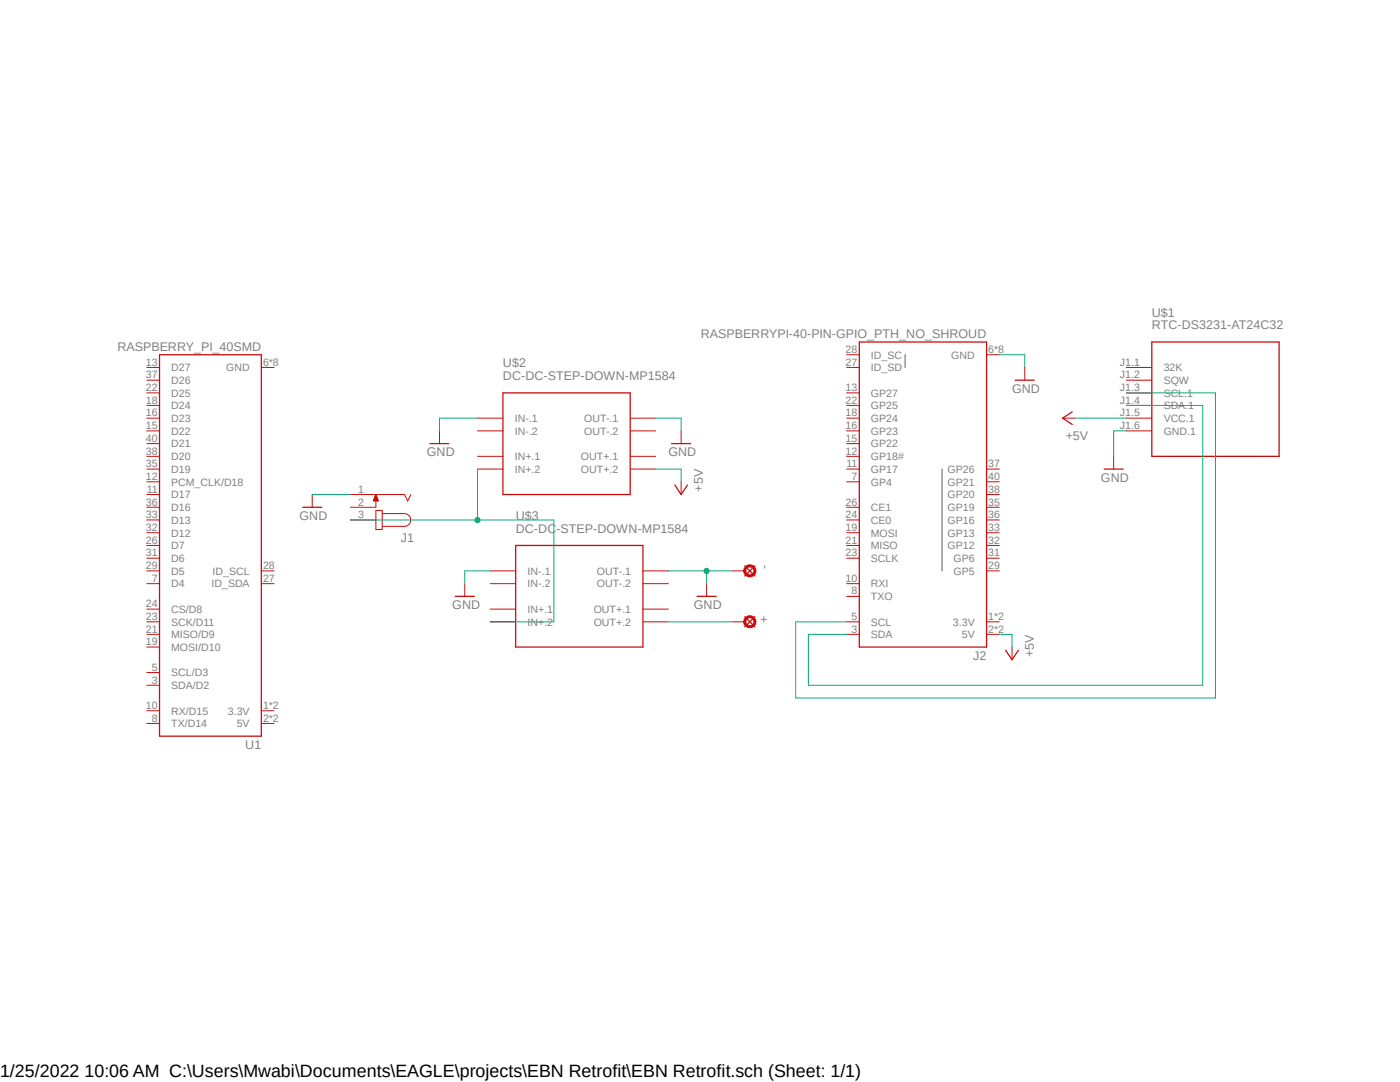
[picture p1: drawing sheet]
<?xml version="1.0" encoding="utf-8"?>
<!DOCTYPE eagle SYSTEM "eagle.dtd">
<!--
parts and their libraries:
GHIdiy-modulesRTC: Released under the Creative Commons Attribution 4.0 International License: http://creativecommons.org/licenses/by/4.0
GHIISparkFun-Connectors: Licensing: Creative Commons ShareAlike 4.0 International - https://creativecommons.org/licenses/by-sa/4.0
-->
<eagle version="9.6.2">
<drawing>
<settings>
<setting alwaysvectorfont="no"/>
<setting verticaltext="up"/>
</settings>
<grid distance="0.1" unitdist="inch" unit="inch" style="lines" multiple="1" display="no" altdistance="0.01" altunitdist="inch" altunit="inch"/>
<schematic xreflabel="%F%N/%S.%C%R" xrefpart="/%S.%C%R">
<libraries>
<library name="GHIdiy-modulesRTC">
<symbols>
<symbol name="RTC-DS3231-AT24C32">
<pin name="VCC.1" x="-17.78" y="-5.08" length="middle" direction="pwr"/>
<pin name="SDA.1" x="-17.78" y="-2.54" length="middle"/>
<pin name="SCL.1" x="-17.78" y="0" length="middle"/>
<pin name="SQW" x="-17.78" y="2.54" length="middle"/>
<pin name="32K" x="-17.78" y="5.08" length="middle"/>
<wire x1="12.7" y1="10.16" x2="12.7" y2="-12.7" width="0.254" layer="94"/>
<wire x1="12.7" y1="-12.7" x2="-12.7" y2="-12.7" width="0.254" layer="94"/>
<wire x1="-12.7" y1="-12.7" x2="-12.7" y2="10.16" width="0.254" layer="94"/>
<wire x1="-12.7" y1="10.16" x2="12.7" y2="10.16" width="0.254" layer="94"/>
<text x="-12.7" y="15.24" size="1.778" layer="95">&gt;NAME</text>
<text x="-12.7" y="12.7" size="1.778" layer="96">&gt;VALUE</text>
<pin name="GND.1" x="-17.78" y="-7.62" length="middle" direction="pwr"/>
</symbol>
</symbols>
<devicesets>
<deviceset name="RTC-DS3231-AT24C32">
<gates>
<gate name="G$1" symbol="RTC-DS3231-AT24C32" x="0" y="0"/>
</gates>
<devices>
<device name="" package="RTC-DS3231-AT24C32">
<connects>
<connect gate="G$1" pin="32K" pad="J1.1"/>
<connect gate="G$1" pin="GND.1" pad="J1.6"/>
<connect gate="G$1" pin="SCL.1" pad="J1.3"/>
<connect gate="G$1" pin="SDA.1" pad="J1.4"/>
<connect gate="G$1" pin="SQW" pad="J1.2"/>
<connect gate="G$1" pin="VCC.1" pad="J1.5"/>
</connects>
<technologies>
<technology name=""/>
</technologies>
</device>
</devices>
</deviceset>
</devicesets>
</library>
<library name="con-jack">
<symbols>
<symbol name="JACK-PLUG">
<wire x1="-5.715" y1="1.27" x2="-5.715" y2="3.81" width="0.1524" layer="94" curve="-180"/>
<wire x1="-5.715" y1="3.81" x2="-1.27" y2="3.81" width="0.1524" layer="94"/>
<wire x1="-1.27" y1="3.81" x2="-1.27" y2="1.27" width="0.1524" layer="94"/>
<wire x1="-1.27" y1="1.27" x2="-5.715" y2="1.27" width="0.1524" layer="94"/>
<wire x1="-1.27" y1="1.27" x2="-1.27" y2="0.635" width="0.1524" layer="94"/>
<wire x1="-1.27" y1="0.635" x2="0" y2="0.635" width="0.1524" layer="94"/>
<wire x1="0" y1="0.635" x2="0" y2="4.445" width="0.1524" layer="94"/>
<wire x1="0" y1="4.445" x2="-1.27" y2="4.445" width="0.1524" layer="94"/>
<wire x1="-1.27" y1="4.445" x2="-1.27" y2="3.81" width="0.1524" layer="94"/>
<wire x1="0" y1="-2.54" x2="-5.715" y2="-2.54" width="0.1524" layer="94"/>
<wire x1="-5.715" y1="-2.54" x2="-6.35" y2="-1.27" width="0.1524" layer="94"/>
<wire x1="-6.35" y1="-1.27" x2="-6.985" y2="-2.54" width="0.1524" layer="94"/>
<wire x1="0" y1="0" x2="0" y2="-2.54" width="0.1524" layer="94"/>
<text x="-7.62" y="5.08" size="1.778" layer="95">&gt;NAME</text>
<text x="-7.62" y="-5.08" size="1.778" layer="96">&gt;VALUE</text>
<pin name="3" x="5.08" y="2.54" visible="pad" length="middle" direction="pas" rot="R180"/>
<pin name="2" x="5.08" y="0" visible="pad" length="middle" direction="pas" rot="R180"/>
<pin name="1" x="5.08" y="-2.54" visible="pad" length="middle" direction="pas" rot="R180"/>
<polygon width="0.1524" layer="94">
<vertex x="0" y="-2.54"/>
<vertex x="-0.508" y="-1.27"/>
<vertex x="0.508" y="-1.27"/>
</polygon>
</symbol>
</symbols>
<devicesets>
<deviceset name="JACK-PLUG" prefix="J" uservalue="yes">
<gates>
<gate name="G$1" symbol="JACK-PLUG" x="0" y="0"/>
</gates>
<devices>
<device name="1" package="SPC4078">
<connects>
<connect gate="G$1" pin="1" pad="1"/>
<connect gate="G$1" pin="2" pad="2"/>
<connect gate="G$1" pin="3" pad="3"/>
</connects>
<package3dinstances>
<package3dinstance package3d_urn="urn:adsk.eagle:package:7494/1"/>
</package3dinstances>
<technologies>
<technology name="">
<attribute name="MF" value="" constant="no"/>
<attribute name="MPN" value="" constant="no"/>
<attribute name="OC_FARNELL" value="unknown" constant="no"/>
<attribute name="OC_NEWARK" value="unknown" constant="no"/>
<attribute name="POPULARITY" value="3" constant="no"/>
</technology>
</technologies>
</device>
<device name="0" package="SPC4077">
<connects>
<connect gate="G$1" pin="1" pad="1"/>
<connect gate="G$1" pin="2" pad="2"/>
<connect gate="G$1" pin="3" pad="3"/>
</connects>
<package3dinstances>
<package3dinstance package3d_urn="urn:adsk.eagle:package:7492/1"/>
</package3dinstances>
<technologies>
<technology name="">
<attribute name="MF" value="" constant="no"/>
<attribute name="MPN" value="" constant="no"/>
<attribute name="OC_FARNELL" value="unknown" constant="no"/>
<attribute name="OC_NEWARK" value="unknown" constant="no"/>
<attribute name="POPULARITY" value="0" constant="no"/>
</technology>
</technologies>
</device>
</devices>
</deviceset>
</devicesets>
</library>
<library name="GHIISparkFun-Connectors">
<symbols>
<symbol name="RASPBERRYPI_40_PIN_GPIO">
<wire x1="-12.7" y1="27.94" x2="12.7" y2="27.94" width="0.254" layer="94"/>
<wire x1="12.7" y1="27.94" x2="12.7" y2="-33.02" width="0.254" layer="94"/>
<wire x1="12.7" y1="-33.02" x2="-12.7" y2="-33.02" width="0.254" layer="94"/>
<wire x1="-12.7" y1="-33.02" x2="-12.7" y2="27.94" width="0.254" layer="94"/>
<pin name="3.3V" x="-15.24" y="22.86" length="short" direction="pwr"/>
<pin name="SDA" x="15.24" y="25.4" length="short" rot="R180"/>
<pin name="SCL" x="15.24" y="22.86" length="short" rot="R180"/>
<pin name="GP4" x="15.24" y="-5.08" length="short" rot="R180"/>
<pin name="GP17" x="15.24" y="-7.62" length="short" rot="R180"/>
<pin name="GP27" x="15.24" y="-22.86" length="short" rot="R180"/>
<pin name="GP22" x="15.24" y="-12.7" length="short" rot="R180"/>
<pin name="MOSI" x="15.24" y="5.08" length="short" direction="out" rot="R180"/>
<pin name="MISO" x="15.24" y="7.62" length="short" direction="in" rot="R180"/>
<pin name="SCLK" x="15.24" y="10.16" length="short" direction="out" rot="R180"/>
<pin name="CE1" x="15.24" y="0" length="short" direction="out" rot="R180"/>
<pin name="CE0" x="15.24" y="2.54" length="short" direction="out" rot="R180"/>
<pin name="GP25" x="15.24" y="-20.32" length="short" rot="R180"/>
<pin name="GP24" x="15.24" y="-17.78" length="short" rot="R180"/>
<pin name="GP23" x="15.24" y="-15.24" length="short" rot="R180"/>
<pin name="GP18#" x="15.24" y="-10.16" length="short" rot="R180"/>
<pin name="RXI" x="15.24" y="15.24" length="short" direction="in" rot="R180"/>
<pin name="TXO" x="15.24" y="17.78" length="short" direction="out" rot="R180"/>
<pin name="GND" x="-15.24" y="-30.48" length="short" direction="pwr"/>
<pin name="5V" x="-15.24" y="25.4" length="short" direction="pwr"/>
<text x="-12.7" y="28.702" size="1.778" layer="95">&gt;Name</text>
<text x="-12.7" y="-35.56" size="1.778" layer="96">&gt;Value</text>
<pin name="ID_SD" x="15.24" y="-27.94" length="short" rot="R180"/>
<pin name="ID_SC" x="15.24" y="-30.48" length="short" rot="R180"/>
<pin name="GP5" x="-15.24" y="12.7" length="short"/>
<pin name="GP6" x="-15.24" y="10.16" length="short"/>
<pin name="GP12" x="-15.24" y="7.62" length="short"/>
<pin name="GP13" x="-15.24" y="5.08" length="short"/>
<pin name="GP19" x="-15.24" y="0" length="short"/>
<pin name="GP16" x="-15.24" y="2.54" length="short"/>
<pin name="GP26" x="-15.24" y="-7.62" length="short"/>
<pin name="GP20" x="-15.24" y="-2.54" length="short"/>
<pin name="GP21" x="-15.24" y="-5.08" length="short"/>
<wire x1="-3.81" y1="12.7" x2="-3.81" y2="-7.62" width="0.254" layer="95"/>
<wire x1="3.556" y1="-27.94" x2="3.556" y2="-30.48" width="0.254" layer="95"/>
</symbol>
<symbol name="RASPBERRY_PI_HEADER-40-GROUPED">
<wire x1="-10.16" y1="38.1" x2="10.16" y2="38.1" width="0.254" layer="94"/>
<wire x1="10.16" y1="38.1" x2="10.16" y2="-38.1" width="0.254" layer="94"/>
<wire x1="10.16" y1="-38.1" x2="-10.16" y2="-38.1" width="0.254" layer="94"/>
<wire x1="-10.16" y1="-38.1" x2="-10.16" y2="38.1" width="0.254" layer="94"/>
<pin name="3.3V" x="-12.7" y="33.02" length="short"/>
<pin name="SDA/D2" x="12.7" y="27.94" length="short" rot="R180"/>
<pin name="SCL/D3" x="12.7" y="25.4" length="short" rot="R180"/>
<pin name="D4" x="12.7" y="7.62" length="short" rot="R180"/>
<pin name="GND" x="-12.7" y="-35.56" length="short"/>
<pin name="D17" x="12.7" y="-10.16" length="short" rot="R180"/>
<pin name="D27" x="12.7" y="-35.56" length="short" rot="R180"/>
<pin name="D22" x="12.7" y="-22.86" length="short" rot="R180"/>
<pin name="MOSI/D10" x="12.7" y="20.32" length="short" rot="R180"/>
<pin name="MISO/D9" x="12.7" y="17.78" length="short" rot="R180"/>
<pin name="SCK/D11" x="12.7" y="15.24" length="short" rot="R180"/>
<pin name="D5" x="12.7" y="5.08" length="short" rot="R180"/>
<pin name="D6" x="12.7" y="2.54" length="short" rot="R180"/>
<pin name="D13" x="12.7" y="-5.08" length="short" rot="R180"/>
<pin name="D19" x="12.7" y="-15.24" length="short" rot="R180"/>
<pin name="D26" x="12.7" y="-33.02" length="short" rot="R180"/>
<pin name="D21" x="12.7" y="-20.32" length="short" rot="R180"/>
<pin name="D20" x="12.7" y="-17.78" length="short" rot="R180"/>
<pin name="D16" x="12.7" y="-7.62" length="short" rot="R180"/>
<pin name="D12" x="12.7" y="-2.54" length="short" rot="R180"/>
<pin name="D7" x="12.7" y="0" length="short" rot="R180"/>
<pin name="CS/D8" x="12.7" y="12.7" length="short" rot="R180"/>
<pin name="D25" x="12.7" y="-30.48" length="short" rot="R180"/>
<pin name="D24" x="12.7" y="-27.94" length="short" rot="R180"/>
<pin name="D23" x="12.7" y="-25.4" length="short" rot="R180"/>
<pin name="PCM_CLK/D18" x="12.7" y="-12.7" length="short" rot="R180"/>
<pin name="RX/D15" x="12.7" y="33.02" length="short" rot="R180"/>
<pin name="TX/D14" x="12.7" y="35.56" length="short" rot="R180"/>
<pin name="5V" x="-12.7" y="35.56" length="short"/>
<text x="-10.16" y="38.862" size="1.778" layer="95">&gt;Name</text>
<text x="-10.16" y="-40.64" size="1.778" layer="96">&gt;Value</text>
<pin name="ID_SDA" x="-12.7" y="7.62" length="short"/>
<pin name="ID_SCL" x="-12.7" y="5.08" length="short"/>
</symbol>
</symbols>
<devicesets>
<deviceset name="RASPBERRYPI-40-PIN-GPIO" prefix="J">
<gates>
<gate name="G$1" symbol="RASPBERRYPI_40_PIN_GPIO" x="0" y="2.54"/>
</gates>
<devices>
<device name="_PTH" package="2X20_SHROUDED">
<connects>
<connect gate="G$1" pin="3.3V" pad="1 17"/>
<connect gate="G$1" pin="5V" pad="2 4"/>
<connect gate="G$1" pin="CE0" pad="24"/>
<connect gate="G$1" pin="CE1" pad="26"/>
<connect gate="G$1" pin="GND" pad="6 9 14 20 25 30 34 39"/>
<connect gate="G$1" pin="GP12" pad="32"/>
<connect gate="G$1" pin="GP13" pad="33"/>
<connect gate="G$1" pin="GP16" pad="36"/>
<connect gate="G$1" pin="GP17" pad="11"/>
<connect gate="G$1" pin="GP18#" pad="12"/>
<connect gate="G$1" pin="GP19" pad="35"/>
<connect gate="G$1" pin="GP20" pad="38"/>
<connect gate="G$1" pin="GP21" pad="40"/>
<connect gate="G$1" pin="GP22" pad="15"/>
<connect gate="G$1" pin="GP23" pad="16"/>
<connect gate="G$1" pin="GP24" pad="18"/>
<connect gate="G$1" pin="GP25" pad="22"/>
<connect gate="G$1" pin="GP26" pad="37"/>
<connect gate="G$1" pin="GP27" pad="13"/>
<connect gate="G$1" pin="GP4" pad="7"/>
<connect gate="G$1" pin="GP5" pad="29"/>
<connect gate="G$1" pin="GP6" pad="31"/>
<connect gate="G$1" pin="ID_SC" pad="28"/>
<connect gate="G$1" pin="ID_SD" pad="27"/>
<connect gate="G$1" pin="MISO" pad="21"/>
<connect gate="G$1" pin="MOSI" pad="19"/>
<connect gate="G$1" pin="RXI" pad="10"/>
<connect gate="G$1" pin="SCL" pad="5"/>
<connect gate="G$1" pin="SCLK" pad="23"/>
<connect gate="G$1" pin="SDA" pad="3"/>
<connect gate="G$1" pin="TXO" pad="8"/>
</connects>
<technologies>
<technology name="">
<attribute name="PROD_ID" value="CONN-12263" constant="no"/>
<attribute name="SF_ID" value="PRT-13054" constant="no"/>
</technology>
</technologies>
</device>
<device name="_SMT" package="2X20_SHROUDED_SMT">
<connects>
<connect gate="G$1" pin="3.3V" pad="1 17"/>
<connect gate="G$1" pin="5V" pad="2 4"/>
<connect gate="G$1" pin="CE0" pad="24"/>
<connect gate="G$1" pin="CE1" pad="26"/>
<connect gate="G$1" pin="GND" pad="6 9 14 20 25 30 34 39"/>
<connect gate="G$1" pin="GP12" pad="32"/>
<connect gate="G$1" pin="GP13" pad="33"/>
<connect gate="G$1" pin="GP16" pad="36"/>
<connect gate="G$1" pin="GP17" pad="11"/>
<connect gate="G$1" pin="GP18#" pad="12"/>
<connect gate="G$1" pin="GP19" pad="35"/>
<connect gate="G$1" pin="GP20" pad="38"/>
<connect gate="G$1" pin="GP21" pad="40"/>
<connect gate="G$1" pin="GP22" pad="15"/>
<connect gate="G$1" pin="GP23" pad="16"/>
<connect gate="G$1" pin="GP24" pad="18"/>
<connect gate="G$1" pin="GP25" pad="22"/>
<connect gate="G$1" pin="GP26" pad="37"/>
<connect gate="G$1" pin="GP27" pad="13"/>
<connect gate="G$1" pin="GP4" pad="7"/>
<connect gate="G$1" pin="GP5" pad="29"/>
<connect gate="G$1" pin="GP6" pad="31"/>
<connect gate="G$1" pin="ID_SC" pad="28"/>
<connect gate="G$1" pin="ID_SD" pad="27"/>
<connect gate="G$1" pin="MISO" pad="21"/>
<connect gate="G$1" pin="MOSI" pad="19"/>
<connect gate="G$1" pin="RXI" pad="10"/>
<connect gate="G$1" pin="SCL" pad="5"/>
<connect gate="G$1" pin="SCLK" pad="23"/>
<connect gate="G$1" pin="SDA" pad="3"/>
<connect gate="G$1" pin="TXO" pad="8"/>
</connects>
<technologies>
<technology name="">
<attribute name="PROD_ID" value="CONN-13143" constant="no"/>
</technology>
</technologies>
</device>
<device name="_PTH_NO_SHROUD" package="2X20">
<connects>
<connect gate="G$1" pin="3.3V" pad="1 17"/>
<connect gate="G$1" pin="5V" pad="2 4"/>
<connect gate="G$1" pin="CE0" pad="24"/>
<connect gate="G$1" pin="CE1" pad="26"/>
<connect gate="G$1" pin="GND" pad="6 9 14 20 25 30 34 39"/>
<connect gate="G$1" pin="GP12" pad="32"/>
<connect gate="G$1" pin="GP13" pad="33"/>
<connect gate="G$1" pin="GP16" pad="36"/>
<connect gate="G$1" pin="GP17" pad="11"/>
<connect gate="G$1" pin="GP18#" pad="12"/>
<connect gate="G$1" pin="GP19" pad="35"/>
<connect gate="G$1" pin="GP20" pad="38"/>
<connect gate="G$1" pin="GP21" pad="40"/>
<connect gate="G$1" pin="GP22" pad="15"/>
<connect gate="G$1" pin="GP23" pad="16"/>
<connect gate="G$1" pin="GP24" pad="18"/>
<connect gate="G$1" pin="GP25" pad="22"/>
<connect gate="G$1" pin="GP26" pad="37"/>
<connect gate="G$1" pin="GP27" pad="13"/>
<connect gate="G$1" pin="GP4" pad="7"/>
<connect gate="G$1" pin="GP5" pad="29"/>
<connect gate="G$1" pin="GP6" pad="31"/>
<connect gate="G$1" pin="ID_SC" pad="28"/>
<connect gate="G$1" pin="ID_SD" pad="27"/>
<connect gate="G$1" pin="MISO" pad="21"/>
<connect gate="G$1" pin="MOSI" pad="19"/>
<connect gate="G$1" pin="RXI" pad="10"/>
<connect gate="G$1" pin="SCL" pad="5"/>
<connect gate="G$1" pin="SCLK" pad="23"/>
<connect gate="G$1" pin="SDA" pad="3"/>
<connect gate="G$1" pin="TXO" pad="8"/>
</connects>
<technologies>
<technology name=""/>
</technologies>
</device>
</devices>
</deviceset>
<deviceset name="RASPBERRY_PI_40" prefix="U">
<gates>
<gate name="U1" symbol="RASPBERRY_PI_HEADER-40-GROUPED" x="0" y="0"/>
</gates>
<devices>
<device name="SMD" package="RASPBERRY_PI_SHIELD_HOLES">
<connects>
<connect gate="U1" pin="3.3V" pad="1 17"/>
<connect gate="U1" pin="5V" pad="2 4"/>
<connect gate="U1" pin="CS/D8" pad="24"/>
<connect gate="U1" pin="D12" pad="32"/>
<connect gate="U1" pin="D13" pad="33"/>
<connect gate="U1" pin="D16" pad="36"/>
<connect gate="U1" pin="D17" pad="11"/>
<connect gate="U1" pin="D19" pad="35"/>
<connect gate="U1" pin="D20" pad="38"/>
<connect gate="U1" pin="D21" pad="40"/>
<connect gate="U1" pin="D22" pad="15"/>
<connect gate="U1" pin="D23" pad="16"/>
<connect gate="U1" pin="D24" pad="18"/>
<connect gate="U1" pin="D25" pad="22"/>
<connect gate="U1" pin="D26" pad="37"/>
<connect gate="U1" pin="D27" pad="13"/>
<connect gate="U1" pin="D4" pad="7"/>
<connect gate="U1" pin="D5" pad="29"/>
<connect gate="U1" pin="D6" pad="31"/>
<connect gate="U1" pin="D7" pad="26"/>
<connect gate="U1" pin="GND" pad="6 9 14 20 25 30 34 39"/>
<connect gate="U1" pin="ID_SCL" pad="28"/>
<connect gate="U1" pin="ID_SDA" pad="27"/>
<connect gate="U1" pin="MISO/D9" pad="21"/>
<connect gate="U1" pin="MOSI/D10" pad="19"/>
<connect gate="U1" pin="PCM_CLK/D18" pad="12"/>
<connect gate="U1" pin="RX/D15" pad="10"/>
<connect gate="U1" pin="SCK/D11" pad="23"/>
<connect gate="U1" pin="SCL/D3" pad="5"/>
<connect gate="U1" pin="SDA/D2" pad="3"/>
<connect gate="U1" pin="TX/D14" pad="8"/>
</connects>
<technologies>
<technology name=""/>
</technologies>
</device>
<device name="NOHOLES" package="RASPBERRY_PI_SHIELD_NOHOLES">
<connects>
<connect gate="U1" pin="3.3V" pad="1 17"/>
<connect gate="U1" pin="5V" pad="2 4"/>
<connect gate="U1" pin="CS/D8" pad="24"/>
<connect gate="U1" pin="D12" pad="32"/>
<connect gate="U1" pin="D13" pad="33"/>
<connect gate="U1" pin="D16" pad="36"/>
<connect gate="U1" pin="D17" pad="11"/>
<connect gate="U1" pin="D19" pad="35"/>
<connect gate="U1" pin="D20" pad="38"/>
<connect gate="U1" pin="D21" pad="40"/>
<connect gate="U1" pin="D22" pad="15"/>
<connect gate="U1" pin="D23" pad="16"/>
<connect gate="U1" pin="D24" pad="18"/>
<connect gate="U1" pin="D25" pad="22"/>
<connect gate="U1" pin="D26" pad="37"/>
<connect gate="U1" pin="D27" pad="13"/>
<connect gate="U1" pin="D4" pad="7"/>
<connect gate="U1" pin="D5" pad="29"/>
<connect gate="U1" pin="D6" pad="31"/>
<connect gate="U1" pin="D7" pad="26"/>
<connect gate="U1" pin="GND" pad="6 9 14 20 25 30 34 39"/>
<connect gate="U1" pin="ID_SCL" pad="28"/>
<connect gate="U1" pin="ID_SDA" pad="27"/>
<connect gate="U1" pin="MISO/D9" pad="21"/>
<connect gate="U1" pin="MOSI/D10" pad="19"/>
<connect gate="U1" pin="PCM_CLK/D18" pad="12"/>
<connect gate="U1" pin="RX/D15" pad="10"/>
<connect gate="U1" pin="SCK/D11" pad="23"/>
<connect gate="U1" pin="SCL/D3" pad="5"/>
<connect gate="U1" pin="SDA/D2" pad="3"/>
<connect gate="U1" pin="TX/D14" pad="8"/>
</connects>
<technologies>
<technology name=""/>
</technologies>
</device>
<device name="BTM-NOHOLES" package="RASPBERRY_PI_SHIELD_BOTTOM_ENTRY_NOHOLES">
<connects>
<connect gate="U1" pin="3.3V" pad="1 17"/>
<connect gate="U1" pin="5V" pad="2 4"/>
<connect gate="U1" pin="CS/D8" pad="24"/>
<connect gate="U1" pin="D12" pad="32"/>
<connect gate="U1" pin="D13" pad="33"/>
<connect gate="U1" pin="D16" pad="36"/>
<connect gate="U1" pin="D17" pad="11"/>
<connect gate="U1" pin="D19" pad="35"/>
<connect gate="U1" pin="D20" pad="38"/>
<connect gate="U1" pin="D21" pad="40"/>
<connect gate="U1" pin="D22" pad="15"/>
<connect gate="U1" pin="D23" pad="16"/>
<connect gate="U1" pin="D24" pad="18"/>
<connect gate="U1" pin="D25" pad="22"/>
<connect gate="U1" pin="D26" pad="37"/>
<connect gate="U1" pin="D27" pad="13"/>
<connect gate="U1" pin="D4" pad="7"/>
<connect gate="U1" pin="D5" pad="29"/>
<connect gate="U1" pin="D6" pad="31"/>
<connect gate="U1" pin="D7" pad="26"/>
<connect gate="U1" pin="GND" pad="6 9 14 20 25 30 34 39"/>
<connect gate="U1" pin="ID_SCL" pad="28"/>
<connect gate="U1" pin="ID_SDA" pad="27"/>
<connect gate="U1" pin="MISO/D9" pad="21"/>
<connect gate="U1" pin="MOSI/D10" pad="19"/>
<connect gate="U1" pin="PCM_CLK/D18" pad="12"/>
<connect gate="U1" pin="RX/D15" pad="10"/>
<connect gate="U1" pin="SCK/D11" pad="23"/>
<connect gate="U1" pin="SCL/D3" pad="5"/>
<connect gate="U1" pin="SDA/D2" pad="3"/>
<connect gate="U1" pin="TX/D14" pad="8"/>
</connects>
<technologies>
<technology name="">
<attribute name="PROD_ID" value="CONN-13790" constant="no"/>
<attribute name="VALUE" value="" constant="no"/>
</technology>
</technologies>
</device>
</devices>
</deviceset>
</devicesets>
</library>
<library name="GHIdiy-modules">
<symbols>
<symbol name="DC-DC-STEP-DOWN-MP1584">
<pin name="IN+.2" x="-17.78" y="-5.08" visible="pin" length="middle"/>
<pin name="IN-.1" x="-17.78" y="5.08" visible="pin" length="middle"/>
<pin name="OUT+.2" x="17.78" y="-5.08" visible="pin" length="middle" rot="R180"/>
<pin name="OUT-.1" x="17.78" y="5.08" visible="pin" length="middle" rot="R180"/>
<wire x1="-12.7" y1="10.16" x2="12.7" y2="10.16" width="0.254" layer="94"/>
<wire x1="12.7" y1="10.16" x2="12.7" y2="-10.16" width="0.254" layer="94"/>
<wire x1="12.7" y1="-10.16" x2="-12.7" y2="-10.16" width="0.254" layer="94"/>
<wire x1="-12.7" y1="-10.16" x2="-12.7" y2="10.16" width="0.254" layer="94"/>
<text x="-12.7" y="15.24" size="1.778" layer="95">&gt;NAME</text>
<text x="-12.7" y="12.7" size="1.778" layer="96">&gt;VALUE</text>
<pin name="IN-.2" x="-17.78" y="2.54" visible="pin" length="middle"/>
<pin name="IN+.1" x="-17.78" y="-2.54" visible="pin" length="middle"/>
<pin name="OUT-.2" x="17.78" y="2.54" visible="pin" length="middle" rot="R180"/>
<pin name="OUT+.1" x="17.78" y="-2.54" visible="pin" length="middle" rot="R180"/>
</symbol>
</symbols>
<devicesets>
<deviceset name="DC-DC-STEP-DOWN-MP1584">
<gates>
<gate name="G$1" symbol="DC-DC-STEP-DOWN-MP1584" x="0" y="0"/>
</gates>
<devices>
<device name="" package="DC-DC-STEP-DOWN-MP1584">
<connects>
<connect gate="G$1" pin="IN+.1" pad="IN+.1"/>
<connect gate="G$1" pin="IN+.2" pad="IN+.2"/>
<connect gate="G$1" pin="IN-.1" pad="IN-.1"/>
<connect gate="G$1" pin="IN-.2" pad="IN-.2"/>
<connect gate="G$1" pin="OUT+.1" pad="OUT+.1"/>
<connect gate="G$1" pin="OUT+.2" pad="OUT+.2"/>
<connect gate="G$1" pin="OUT-.1" pad="OUT-.1"/>
<connect gate="G$1" pin="OUT-.2" pad="OUT-.2"/>
</connects>
<technologies>
<technology name=""/>
</technologies>
</device>
</devices>
</deviceset>
</devicesets>
</library>
<library name="solpad">
<symbols>
<symbol name="LSP">
<wire x1="-1.016" y1="2.032" x2="1.016" y2="0" width="0.254" layer="94"/>
<wire x1="-1.016" y1="0" x2="1.016" y2="2.032" width="0.254" layer="94"/>
<circle x="0" y="1.016" radius="1.016" width="0.4064" layer="94"/>
<text x="-1.27" y="2.921" size="1.778" layer="95">&gt;NAME</text>
<pin name="MP" x="0" y="-2.54" visible="off" length="short" direction="pas" rot="R90"/>
</symbol>
</symbols>
<devicesets>
<deviceset name="SE11" prefix="LSP">
<gates>
<gate name="1" symbol="LSP" x="0" y="0"/>
</gates>
<devices>
<device name="" package="SE11">
<connects>
<connect gate="1" pin="MP" pad="MP"/>
</connects>
<package3dinstances>
<package3dinstance package3d_urn="urn:adsk.eagle:package:26506/1"/>
</package3dinstances>
<technologies>
<technology name="">
<attribute name="POPULARITY" value="2" constant="no"/>
</technology>
</technologies>
</device>
</devices>
</deviceset>
</devicesets>
</library>
<library name="supply1">
<symbols>
<symbol name="+5V">
<wire x1="1.27" y1="-1.905" x2="0" y2="0" width="0.254" layer="94"/>
<wire x1="0" y1="0" x2="-1.27" y2="-1.905" width="0.254" layer="94"/>
<text x="-2.54" y="-5.08" size="1.778" layer="96" rot="R90">&gt;VALUE</text>
<pin name="+5V" x="0" y="-2.54" visible="off" length="short" direction="sup" rot="R90"/>
</symbol>
<symbol name="GND">
<wire x1="-1.905" y1="0" x2="1.905" y2="0" width="0.254" layer="94"/>
<text x="-2.54" y="-2.54" size="1.778" layer="96">&gt;VALUE</text>
<pin name="GND" x="0" y="2.54" visible="off" length="short" direction="sup" rot="R270"/>
</symbol>
</symbols>
<devicesets>
<deviceset name="+5V" prefix="P+">
<gates>
<gate name="1" symbol="+5V" x="0" y="0"/>
</gates>
<devices>
<device name="">
<technologies>
<technology name=""/>
</technologies>
</device>
</devices>
</deviceset>
<deviceset name="GND" prefix="GND">
<gates>
<gate name="1" symbol="GND" x="0" y="0"/>
</gates>
<devices>
<device name="">
<technologies>
<technology name=""/>
</technologies>
</device>
</devices>
</deviceset>
</devicesets>
</library>
</libraries>
<attributes>
</attributes>
<variantdefs>
</variantdefs>
<classes>
<class number="0" name="default" width="0.889" drill="0.889">
<clearance class="0" value="0.635"/>
</class>
</classes>
<parts>
<part name="U$1" library="GHIdiy-modulesRTC" deviceset="RTC-DS3231-AT24C32" device=""/>
<part name="J1" library="con-jack" deviceset="JACK-PLUG" device="1" package3d_urn="urn:adsk.eagle:package:7494/1"/>
<part name="J2" library="GHIISparkFun-Connectors" deviceset="RASPBERRYPI-40-PIN-GPIO" device="_PTH_NO_SHROUD"/>
<part name="U1" library="GHIISparkFun-Connectors" deviceset="RASPBERRY_PI_40" device="SMD"/>
<part name="U$2" library="GHIdiy-modules" deviceset="DC-DC-STEP-DOWN-MP1584" device=""/>
<part name="U$3" library="GHIdiy-modules" deviceset="DC-DC-STEP-DOWN-MP1584" device=""/>
<part name="+" library="solpad" deviceset="SE11" device="" package3d_urn="urn:adsk.eagle:package:26506/1"/>
<part name="-" library="solpad" deviceset="SE11" device="" package3d_urn="urn:adsk.eagle:package:26506/1"/>
<part name="P+1" library="supply1" deviceset="+5V" device=""/>
<part name="P+2" library="supply1" deviceset="+5V" device=""/>
<part name="P+3" library="supply1" deviceset="+5V" device=""/>
<part name="GND1" library="supply1" deviceset="GND" device=""/>
<part name="GND2" library="supply1" deviceset="GND" device=""/>
<part name="GND3" library="supply1" deviceset="GND" device=""/>
<part name="GND4" library="supply1" deviceset="GND" device=""/>
<part name="GND5" library="supply1" deviceset="GND" device=""/>
<part name="GND6" library="supply1" deviceset="GND" device=""/>
<part name="GND7" library="supply1" deviceset="GND" device=""/>
</parts>
<sheets>
<sheet>
<plain>
</plain>
<instances>
<instance part="U$1" gate="G$1" x="215.9" y="71.12" smashed="yes">
<attribute name="NAME" x="203.2" y="86.36" size="1.778" layer="95"/>
<attribute name="VALUE" x="203.2" y="83.82" size="1.778" layer="96"/>
</instance>
<instance part="J1" gate="G$1" x="48.26" y="48.26" smashed="yes" rot="R180">
<attribute name="NAME" x="55.88" y="43.18" size="1.778" layer="95" rot="R180"/>
<attribute name="VALUE" x="55.88" y="53.34" size="1.778" layer="96" rot="R180"/>
</instance>
<instance part="J2" gate="G$1" x="157.48" y="48.26" smashed="yes" rot="R180">
<attribute name="NAME" x="170.18" y="19.558" size="1.778" layer="95" rot="R180"/>
<attribute name="VALUE" x="170.18" y="83.82" size="1.778" layer="96" rot="R180"/>
</instance>
<instance part="U1" gate="U1" x="15.24" y="40.64" smashed="yes" rot="R180">
<attribute name="NAME" x="25.4" y="1.778" size="1.778" layer="95" rot="R180"/>
<attribute name="VALUE" x="25.4" y="81.28" size="1.778" layer="96" rot="R180"/>
</instance>
<instance part="U$2" gate="G$1" x="86.36" y="60.96" smashed="yes">
<attribute name="NAME" x="73.66" y="76.2" size="1.778" layer="95"/>
<attribute name="VALUE" x="73.66" y="73.66" size="1.778" layer="96"/>
</instance>
<instance part="U$3" gate="G$1" x="88.9" y="30.48" smashed="yes">
<attribute name="NAME" x="76.2" y="45.72" size="1.778" layer="95"/>
<attribute name="VALUE" x="76.2" y="43.18" size="1.778" layer="96"/>
</instance>
<instance part="+" gate="1" x="121.92" y="25.4" smashed="yes" rot="R270">
<attribute name="NAME" x="124.841" y="26.67" size="1.778" layer="95" rot="R270"/>
</instance>
<instance part="-" gate="1" x="121.92" y="35.56" smashed="yes" rot="R270">
<attribute name="NAME" x="124.841" y="36.83" size="1.778" layer="95" rot="R270"/>
</instance>
<instance part="P+1" gate="1" x="175.26" y="17.78" smashed="yes" rot="R180">
<attribute name="VALUE" x="177.8" y="22.86" size="1.778" layer="96" rot="R270"/>
</instance>
<instance part="P+2" gate="1" x="109.22" y="50.8" smashed="yes" rot="R180">
<attribute name="VALUE" x="111.76" y="55.88" size="1.778" layer="96" rot="R270"/>
</instance>
<instance part="P+3" gate="1" x="185.42" y="66.04" smashed="yes" rot="R90">
<attribute name="VALUE" x="190.5" y="63.5" size="1.778" layer="96" rot="R180"/>
</instance>
<instance part="GND1" gate="1" x="35.56" y="48.26" smashed="yes">
<attribute name="VALUE" x="33.02" y="45.72" size="1.778" layer="96"/>
</instance>
<instance part="GND2" gate="1" x="60.96" y="60.96" smashed="yes">
<attribute name="VALUE" x="58.42" y="58.42" size="1.778" layer="96"/>
</instance>
<instance part="GND3" gate="1" x="66.04" y="30.48" smashed="yes">
<attribute name="VALUE" x="63.5" y="27.94" size="1.778" layer="96"/>
</instance>
<instance part="GND4" gate="1" x="114.3" y="30.48" smashed="yes">
<attribute name="VALUE" x="111.76" y="27.94" size="1.778" layer="96"/>
</instance>
<instance part="GND5" gate="1" x="109.22" y="60.96" smashed="yes">
<attribute name="VALUE" x="106.68" y="58.42" size="1.778" layer="96"/>
</instance>
<instance part="GND6" gate="1" x="177.8" y="73.66" smashed="yes">
<attribute name="VALUE" x="175.26" y="71.12" size="1.778" layer="96"/>
</instance>
<instance part="GND7" gate="1" x="195.58" y="55.88" smashed="yes">
<attribute name="VALUE" x="193.04" y="53.34" size="1.778" layer="96"/>
</instance>
</instances>
<busses>
</busses>
<nets>
<net name="N$3" class="0">
<segment>
<pinref part="U$3" gate="G$1" pin="OUT+.2"/>
<pinref part="+" gate="1" pin="MP"/>
<wire x1="106.68" y1="25.4" x2="119.38" y2="25.4" width="0.1524" layer="91"/>
</segment>
</net>
<net name="N$7" class="0">
<segment>
<pinref part="J1" gate="G$1" pin="3"/>
<pinref part="U$2" gate="G$1" pin="IN+.2"/>
<wire x1="43.18" y1="45.72" x2="68.58" y2="45.72" width="0.1524" layer="91"/>
<wire x1="68.58" y1="45.72" x2="68.58" y2="55.88" width="0.1524" layer="91"/>
<pinref part="U$3" gate="G$1" pin="IN+.2"/>
<wire x1="71.12" y1="25.4" x2="83.82" y2="25.4" width="0.1524" layer="91"/>
<wire x1="83.82" y1="25.4" x2="83.82" y2="45.72" width="0.1524" layer="91"/>
<wire x1="83.82" y1="45.72" x2="68.58" y2="45.72" width="0.1524" layer="91"/>
<junction x="68.58" y="45.72"/>
</segment>
</net>
<net name="N$6" class="0">
<segment>
<pinref part="U$1" gate="G$1" pin="SDA.1"/>
<wire x1="198.12" y1="68.58" x2="213.36" y2="68.58" width="0.1524" layer="91"/>
<wire x1="213.36" y1="68.58" x2="213.36" y2="12.7" width="0.1524" layer="91"/>
<wire x1="213.36" y1="12.7" x2="134.62" y2="12.7" width="0.1524" layer="91"/>
<wire x1="134.62" y1="12.7" x2="134.62" y2="22.86" width="0.1524" layer="91"/>
<pinref part="J2" gate="G$1" pin="SDA"/>
<wire x1="134.62" y1="22.86" x2="142.24" y2="22.86" width="0.1524" layer="91"/>
</segment>
</net>
<net name="N$8" class="0">
<segment>
<pinref part="J2" gate="G$1" pin="SCL"/>
<wire x1="142.24" y1="25.4" x2="132.08" y2="25.4" width="0.1524" layer="91"/>
<wire x1="132.08" y1="25.4" x2="132.08" y2="10.16" width="0.1524" layer="91"/>
<wire x1="132.08" y1="10.16" x2="215.9" y2="10.16" width="0.1524" layer="91"/>
<wire x1="215.9" y1="10.16" x2="215.9" y2="71.12" width="0.1524" layer="91"/>
<pinref part="U$1" gate="G$1" pin="SCL.1"/>
<wire x1="215.9" y1="71.12" x2="198.12" y2="71.12" width="0.1524" layer="91"/>
</segment>
</net>
<net name="+5V" class="0">
<segment>
<pinref part="J2" gate="G$1" pin="5V"/>
<wire x1="172.72" y1="22.86" x2="175.26" y2="22.86" width="0.1524" layer="91"/>
<pinref part="P+1" gate="1" pin="+5V"/>
<wire x1="175.26" y1="22.86" x2="175.26" y2="20.32" width="0.1524" layer="91"/>
</segment>
<segment>
<pinref part="U$2" gate="G$1" pin="OUT+.2"/>
<pinref part="P+2" gate="1" pin="+5V"/>
<wire x1="104.14" y1="55.88" x2="109.22" y2="55.88" width="0.1524" layer="91"/>
<wire x1="109.22" y1="55.88" x2="109.22" y2="53.34" width="0.1524" layer="91"/>
</segment>
<segment>
<pinref part="U$1" gate="G$1" pin="VCC.1"/>
<pinref part="P+3" gate="1" pin="+5V"/>
<wire x1="198.12" y1="66.04" x2="187.96" y2="66.04" width="0.1524" layer="91"/>
</segment>
</net>
<net name="GND" class="0">
<segment>
<pinref part="GND1" gate="1" pin="GND"/>
<pinref part="J1" gate="G$1" pin="1"/>
<wire x1="35.56" y1="50.8" x2="43.18" y2="50.8" width="0.1524" layer="91"/>
</segment>
<segment>
<pinref part="GND2" gate="1" pin="GND"/>
<wire x1="60.96" y1="63.5" x2="60.96" y2="66.04" width="0.1524" layer="91"/>
<pinref part="U$2" gate="G$1" pin="IN-.1"/>
<wire x1="60.96" y1="66.04" x2="68.58" y2="66.04" width="0.1524" layer="91"/>
</segment>
<segment>
<pinref part="GND3" gate="1" pin="GND"/>
<pinref part="U$3" gate="G$1" pin="IN-.1"/>
<wire x1="66.04" y1="33.02" x2="66.04" y2="35.56" width="0.1524" layer="91"/>
<wire x1="66.04" y1="35.56" x2="71.12" y2="35.56" width="0.1524" layer="91"/>
</segment>
<segment>
<pinref part="U$3" gate="G$1" pin="OUT-.1"/>
<pinref part="-" gate="1" pin="MP"/>
<wire x1="106.68" y1="35.56" x2="114.3" y2="35.56" width="0.1524" layer="91"/>
<pinref part="GND4" gate="1" pin="GND"/>
<wire x1="114.3" y1="35.56" x2="119.38" y2="35.56" width="0.1524" layer="91"/>
<wire x1="114.3" y1="33.02" x2="114.3" y2="35.56" width="0.1524" layer="91"/>
<junction x="114.3" y="35.56"/>
</segment>
<segment>
<pinref part="U$2" gate="G$1" pin="OUT-.1"/>
<wire x1="104.14" y1="66.04" x2="109.22" y2="66.04" width="0.1524" layer="91"/>
<pinref part="GND5" gate="1" pin="GND"/>
<wire x1="109.22" y1="66.04" x2="109.22" y2="63.5" width="0.1524" layer="91"/>
</segment>
<segment>
<pinref part="J2" gate="G$1" pin="GND"/>
<pinref part="GND6" gate="1" pin="GND"/>
<wire x1="172.72" y1="78.74" x2="177.8" y2="78.74" width="0.1524" layer="91"/>
<wire x1="177.8" y1="78.74" x2="177.8" y2="76.2" width="0.1524" layer="91"/>
</segment>
<segment>
<pinref part="GND7" gate="1" pin="GND"/>
<wire x1="195.58" y1="58.42" x2="195.58" y2="63.5" width="0.1524" layer="91"/>
<pinref part="U$1" gate="G$1" pin="GND.1"/>
<wire x1="195.58" y1="63.5" x2="198.12" y2="63.5" width="0.1524" layer="91"/>
</segment>
</net>
</nets>
</sheet>
</sheets>
</schematic>
</drawing>
<compatibility>
<note version="8.2" severity="warning">
Since Version 8.2, EAGLE supports online libraries. The ids
of those online libraries will not be understood (or retained)
with this version.
</note>
<note version="8.3" severity="warning">
Since Version 8.3, EAGLE supports URNs for individual library
assets (packages, symbols, and devices). The URNs of those assets
will not be understood (or retained) with this version.
</note>
<note version="8.3" severity="warning">
Since Version 8.3, EAGLE supports the association of 3D packages
with devices in libraries, schematics, and board files. Those 3D
packages will not be understood (or retained) with this version.
</note>
</compatibility>
</eagle>
